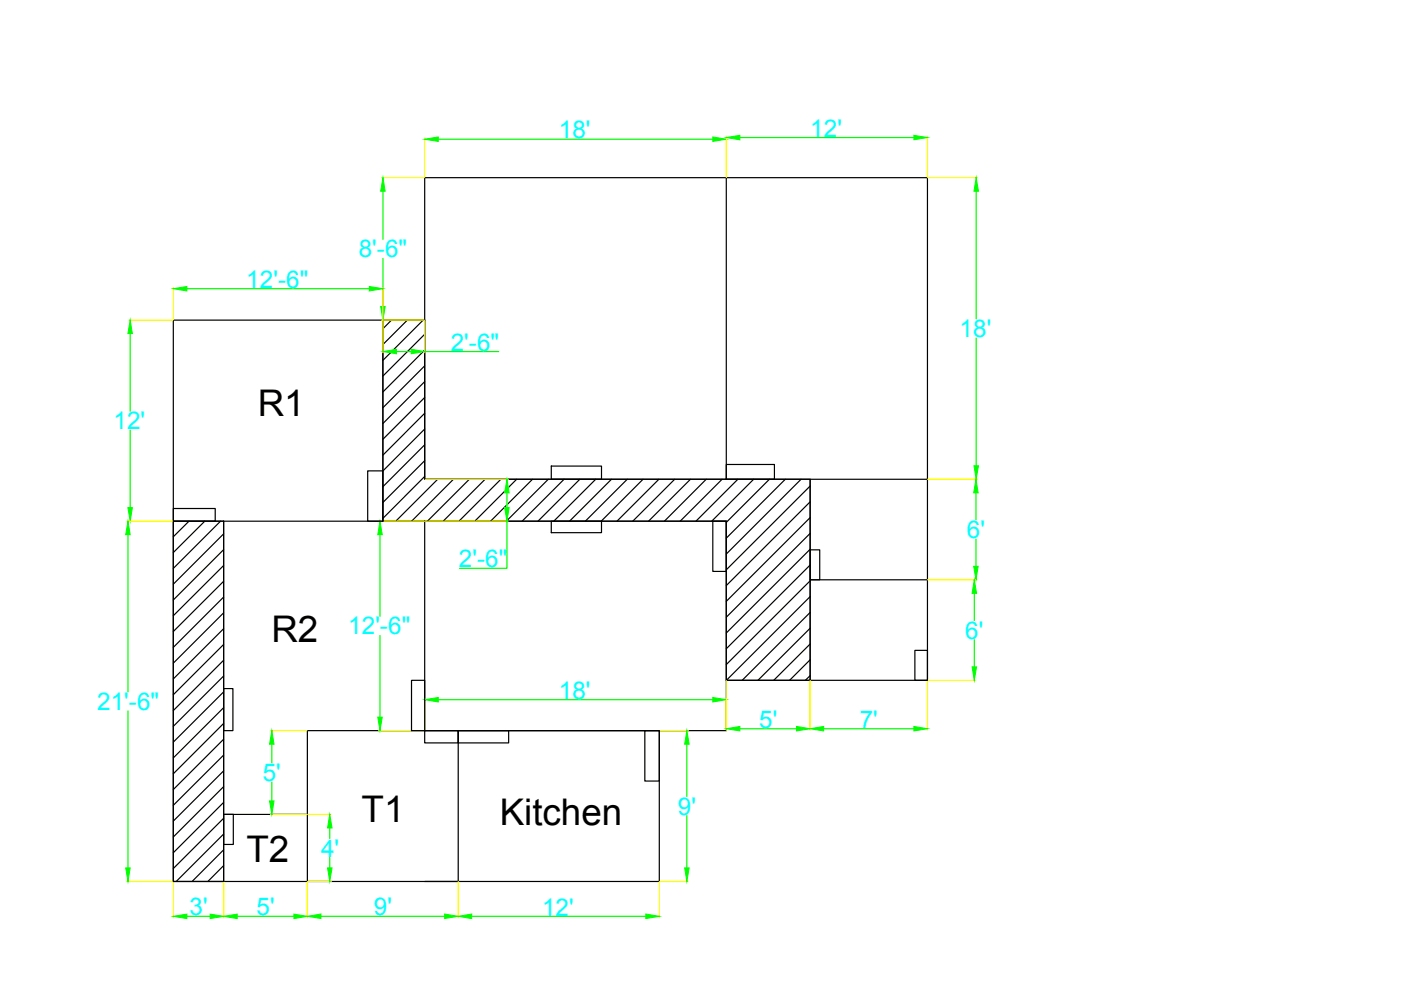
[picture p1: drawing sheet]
<svg xmlns="http://www.w3.org/2000/svg" width="297mm" height="210mm" viewBox="0 0 297 210" stroke-linecap="round" stroke-linejoin="round" font-family="sans-serif">
<!-- layer: 0 -->
<g fill="none" stroke="#000" stroke-width=".25">
<path d="M154 37.7v63.9h-64v-63.9h106.6v106.5h-42.6M81.2 67.9h-44.5v42.6h117.3v44.4h-14.2v32h-49.8M81.2 67.9h8.8v33.7h81.8v42.6h-17.8v-33.7h-72.8zM81.2 67.9v42.6M81.2 67.9h8.8M83 67.9l-1.8 1.8M86.4 67.9l-5.2 5.2M89.7 67.9l-8.5 8.5M90 70.9l-8.8 8.8M90 74.2l-8.8 8.9M90 77.6l-8.8 8.9M78 99.8h3.2v10.7h-3.2z"/>
<path d="M90 80.9l-8.8 8.9M90 84.3l-8.8 8.8M90 87.6l-8.8 8.9M90 91l-8.8 8.9M90 94.3l-8.8 8.9M90 97.7l-8.8 8.8M116.9 98.8h10.6v2.8h-10.6zM154 98.5h10.2v3.1h-10.2zM36.7 110.5v76.4h10.7M36.7 110.5h10.7v76.4h-10.7zM36.7 107.8h8.9v2.7h-8.9zM40.1 110.5l-3.4 3.3"/>
<path d="M43.4 110.5l-6.7 6.7M46.8 110.5l-10.1 10M47.4 113.2l-10.7 10.7M47.4 116.5l-10.7 10.7M47.4 119.9l-10.7 10.6M47.4 110.5v62.2M90 110.5v44.4h49.8h-42.6v32h-32v-32h32M90 101l-8.8 8.9M92.8 101.6l-8.9 8.9M96.1 101.6l-8.8 8.9M99.5 101.6l-8.9 8.9M102.8 101.6l-8.8 8.9"/>
<path d="M106.2 101.6l-8.9 8.9M109.5 101.6l-8.8 8.9M112.9 101.6l-8.9 8.9M116.2 101.6l-8.8 8.9M116.9 110.5h10.6v2.4h-10.6zM119.6 101.6l-8.9 8.9M122.9 101.6l-8.8 8.9M126.3 101.6l-8.9 8.9M129.6 101.6l-8.8 8.9M133 101.6l-8.9 8.9M136.3 101.6l-8.8 8.9M139.7 101.6l-8.9 8.9"/>
<path d="M143 101.6l-8.8 8.9M146.4 101.6l-8.9 8.9M149.7 101.6l-8.8 8.9M151.1 110.5h2.9v10.7h-2.9zM153.1 101.6l-8.9 8.9M154 101.6h42.6M156.4 101.6l-8.8 8.9M159.8 101.6l-8.9 8.9M163.1 101.6l-9.1 9.2M166.5 101.6l-12.5 12.5M169.8 101.6l-15.8 15.9M171.8 116.6h2v6.3h-2z"/>
<path d="M171.8 101.6v42.6M171.8 103.1l-17.8 17.7M171.8 106.4l-17.8 17.8M171.8 109.7l-17.8 17.8M171.8 113.1l-17.8 17.8M171.8 116.5l-17.8 17.7M171.8 119.8l-17.8 17.8M47.4 123.2l-10.7 10.7M47.4 126.6l-10.7 10.7M47.4 129.9l-10.7 10.7M47.4 133.3l-10.7 10.6M47.4 136.6l-10.7 10.7"/>
<path d="M47.4 140l-10.7 10.7M171.8 122.9h24.8M171.8 123.1l-17.8 17.8M171.8 126.5l-17.8 17.7M171.8 129.9l-14.4 14.3M171.8 133.2l-11.1 11M171.8 136.5l-7.8 7.7M171.8 139.9l-4.4 4.3M194 137.9h2.6v6.3h-2.6zM47.4 146h2v8.9h-2zM47.4 143.3l-10.7 10.7M47.4 146.7l-10.7 10.6"/>
<path d="M47.4 150l-10.7 10.7M47.4 153.4l-10.7 10.7M47.4 156.7l-10.7 10.7M87.2 144.2h2.8v10.7h-2.8zM90 154.9h7.2v2.6h-7.2zM97.2 154.9h10.6v2.6h-10.6zM136.7 154.9h3.1v10.7h-3.1zM171.8 143.2l-1 1M47.4 172.7h2.1v6.3h-2.1zM47.4 160.1l-10.7 10.6M47.4 163.4l-10.7 10.7M47.4 166.8l-10.7 10.7"/>
<path d="M47.4 170.1l-10.7 10.7M47.4 173.5l-10.7 10.6M47.4 176.8l-10 10.1M65.2 172.7h-17.8v14.2M47.4 186.9h17.8M47.4 180.2l-6.7 6.7M47.4 183.5l-3.3 3.4"/>
</g>
<g fill="none" stroke="#ff0" stroke-width=".25">
<path d="M80.9 37.7h9.1M90 29.2v8.4M154 28.9v8.7M196.6 28.9v8.7M196.7 37.7h10.5M27.3 67.9h9.4M36.7 61v6.8M80.9 67.9h9.1M81.2 61v6.8M81.2 68v6.8M90 68v6.8M26.9 110.5h9.8"/>
<path d="M80.3 110.5h9.7M90.1 101.6h17.6M90.1 110.5h17.6M196.7 101.6h10.5M196.7 122.9h10.5M57.4 154.9h7.7M80.3 154.9h9.7M90 148.1v6.7M139.9 154.9h6M154 144.3v10.5M171.8 144.3v10.5M196.6 144.3v10.5"/>
<path d="M196.7 144.2h10.1M57.4 172.7h7.7M65.3 172.7h4.9M26.9 186.9h9.8M36.7 187v7.6M47.4 187v7.6M65.2 187v7.6M65.3 186.9h4.9M97.2 187v7.6M139.8 187v7.6M139.9 186.9h6"/>
</g>
<g fill="none" stroke="#0f0" stroke-width=".25">
<path d="M92.9 29.5h58.2M156.9 29.2h36.9M81.2 40.5v10.3M81.2 54.8v10.2M207 40.5v27.1M27.6 70.7v16.5M39.6 61.2h38.7M84.1 74.5h3.1M90 74.5h15.7M207 71.7v27.1M27.6 91.2v16.4M27.1 113.4v33.3"/>
<path d="M80.6 113.4v17.3M107.5 110.5v10h-10.1M107.5 104.5v3.1M206.9 104.5v5.8M206.9 114.3v5.8M80.6 134.7v17.4M206.6 125.8v5.8M206.6 135.6v5.8M27.1 150.7v33.3M57.6 157.8v4M92.9 148.4h58.2M145.6 157.8v11.1"/>
<path d="M156.9 154.5h12M174.6 154.5h19.2M57.6 165.8v4M69.9 175.5v2.3M145.6 172.9v11.1M39.6 194.3h5M50.3 194.3h12M68.1 194.3h26.2M69.9 181.8v2.2M100 194.3h36.9"/>
</g>
<g fill="#0f0" stroke="#0f0" stroke-width=".21">
<path d="M90 29.5l2.9-.5v1z"/>
<path d="M151.1 29l2.9 .5-2.9 .5z"/>
<path d="M154 29.2l2.9-.5v.9z"/>
<path d="M193.8 28.7l2.8 .5-2.8 .4z"/>
<path d="M207 37.7l.5 2.8h-1z"/>
<path d="M206.5 98.8h1l-.5 2.8z"/>
<path d="M206.9 101.6l.5 2.9h-1z"/>
<path d="M206.4 120.1h1l-.5 2.8z"/>
<path d="M206.6 122.9l.5 2.9h-1z"/>
<path d="M206.1 141.4h1l-.5 2.8z"/>
<path d="M171.8 154.5l2.8-.5v1z"/>
<path d="M193.8 154l2.8 .5-2.8 .5z"/>
<path d="M81.2 37.7l.5 2.8h-1z"/>
<path d="M80.7 65h1l-.5 2.9z"/>
<path d="M27.6 67.9l.5 2.8h-1z"/>
<path d="M27.1 107.6h1l-.5 2.9z"/>
<path d="M78.3 60.7l2.9 .5-2.9 .5z"/>
<path d="M36.7 61.2l2.9-.5v1z"/>
<path d="M27.1 110.5l.5 2.9h-1z"/>
<path d="M26.6 184h1l-.5 2.9z"/>
<path d="M80.6 110.5l.4 2.9h-.9z"/>
<path d="M80.1 152.1h.9l-.4 2.8z"/>
<path d="M57.6 154.9l.5 2.9h-1z"/>
<path d="M57.1 169.8h1l-.5 2.9z"/>
<path d="M62.3 193.8l2.9 .5-2.9 .5z"/>
<path d="M47.4 194.3l2.9-.5v1z"/>
<path d="M36.7 194.3l2.9-.5v1z"/>
<path d="M44.6 193.8l2.8 .5-2.8 .5z"/>
<path d="M69.9 172.7l.5 2.8h-1z"/>
<path d="M69.4 184h1l-.5 2.9z"/>
<path d="M65.2 194.3l2.9-.5v.9z"/>
<path d="M94.3 193.8l2.9 .5-2.9 .4z"/>
<path d="M97.2 194.3l2.8-.5v1z"/>
<path d="M136.9 193.8l2.9 .5-2.9 .5z"/>
<path d="M145.6 154.9l.5 2.9h-.9z"/>
<path d="M145.2 184h.9l-.5 2.9z"/>
<path d="M90 148.4l2.9-.5v.9z"/>
<path d="M151.1 147.9l2.9 .5-2.9 .4z"/>
<path d="M154 154.5l2.9-.5v1z"/>
<path d="M168.9 154l2.9 .5-2.9 .5z"/>
<path d="M107.5 101.6l.4 2.9h-.9z"/>
<path d="M107 107.6h.9l-.4 2.9z"/>
<path d="M81.2 74.5l2.9-.4v.9z"/>
<path d="M87.2 74.1l2.8 .4-2.8 .5z"/>
</g>
<g font-size="7.8">
<text x="54.7" y="88.3">R1</text>
<text x="57.5" y="136.1">R2</text>
<text x="76.7" y="174.3">T1</text>
<text x="105.9" y="174.8">Kitchen</text>
<text x="52.2" y="182.7">T2</text>
</g>
<g font-size="5.2" fill="#0ff">
<text x="118.5" y="29.3">18'</text>
<text x="171.8" y="29">12'</text>
<text x="76.1" y="54.6">8'-6&quot;</text>
<text x="52.2" y="61">12'-6&quot;</text>
<text x="203.5" y="71.5">18'</text>
<text x="95.6" y="74.3">2'-6&quot;</text>
<text x="24.1" y="91">12'</text>
<text x="205" y="114.1">6'</text>
<text x="97.3" y="120.3">2'-6&quot;</text>
<text x="73.8" y="134.5">12'-6&quot;</text>
<text x="204.7" y="135.4">6'</text>
<text x="118.5" y="148.2">18'</text>
<text x="20.6" y="150.5">21'-6&quot;</text>
<text x="161" y="154.3">5'</text>
<text x="182.3" y="154.4">7'</text>
<text x="55.7" y="165.6">5'</text>
<text x="143.7" y="172.7">9'</text>
<text x="68.1" y="181.6">4'</text>
<text x="40.2" y="194.1">3'</text>
<text x="54.4" y="194.1">5'</text>
<text x="79.2" y="194.1">9'</text>
<text x="114.9" y="194.1">12'</text>
</g>
</svg>
